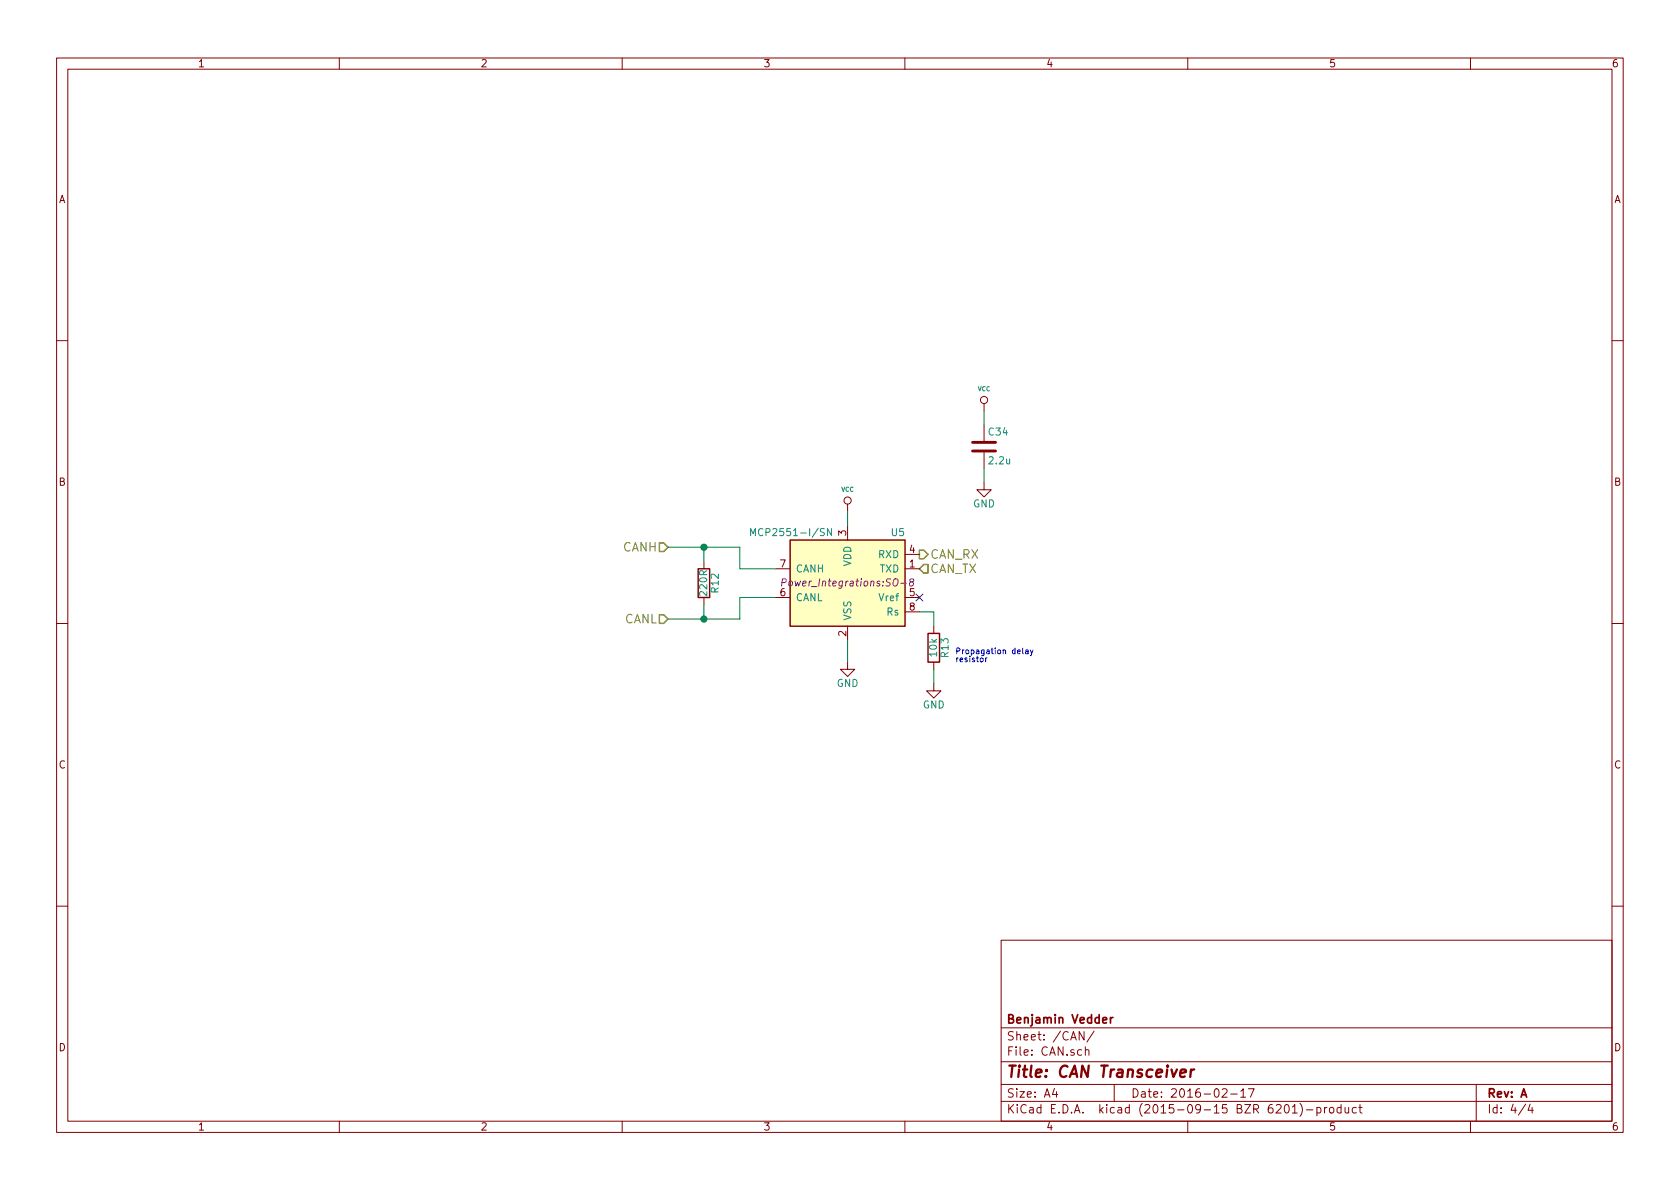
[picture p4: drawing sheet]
<svg xmlns="http://www.w3.org/2000/svg" width="297mm" height="210mm" viewBox="0 0 297 210" stroke-linecap="round" stroke-linejoin="round" font-family="sans-serif">
<g fill="none" stroke="#840000" stroke-width=".18">
<path d="M10 10.3h277v189.9h-277zM12 12.2h273v186.1h-273zM60 10.3v1.9M110 10.3v1.9M160 10.3v1.9M210 10.3v1.9M260 10.3v1.9M10 60.2h2M174 71.4v1.2M174 75.2v2.8M285 60.2h2M124.5 99.3v1.3"/>
<path d="M149.9 89.1v1.3M149.9 93v2.5M160 98h2.6M174 85.3v1.3h1.3l-1.3 1.3-1.3-1.3h1.3M174 80v2.8M10 110.3h2M124.5 105.7v1.2M137.2 100.6h2.5M137.2 105.7h2.5M149.9 117.1v1.3h1.2l-1.2 1.2-1.3-1.2h1.3M149.9 110.7v2.6M160 100.6h2.6"/>
<path d="M160 105.7h2.6M160 108.2h2.6M165.1 110.7v1.3M165.1 117.1v1.3M285 110.3h2M165.1 120.9v1.3h1.3l-1.3 1.2-1.3-1.2h1.3M10 160.2h2M177 166.3h108v32h-108zM285 160.2h2M60 198.3v1.9M110 198.3v1.9M160 198.3v1.9"/>
<path d="M177 194.8h108M177 191.8h108M177 187.8h108M177 181.8h108M186.4 192.5l-.3 1h.9M186.8 193v1M191.7 182.4v1.5l-.9-1.5v1.5M191.9 185.7l.2-.1 .4 .1v.9M191.9 185.1v1.5M193.4 182.3l-1.2 2M197 191.8v3M210 198.3v1.9"/>
<path d="M216.1 192.7l.2-.2h.4l.3 .5-1 1h1M217.6 193.5h1.1M219.4 193l.4-.5v1.5M219.4 194h.8M220.7 192.5h1l-.6 1.5M227.2 195.5l.2-.2a.81 .81 0 0 1 .6 .6 .81 .81 0 0 1-.3 .8l-.1 .1a.79 .79 0 0 1-.4-1.3zM228.5 195.8l.4-.5v1.5M228.5 196.8h.9M229.8 195.1a1.71 1.71 0 0 1 0 2.3M231 196.3h1.1M232.8 195.9l.5-.1 .3 .3-.2 .6h-.6M232.8 195.8v1.5"/>
<path d="M234.2 195.8v1M234.6 195.8l-.4 .3M235.1 196l.2-.2 .5 .2v.5l-.1 .2-.4 .1-.2-.1zM237.1 195.9l-.4-.1-.3 .3 .1 .6 .2 .1 .4-.1M237.1 195.3v1.5M237.8 195.8l.1 .9 .4 .1 .2-.1M238.5 195.8v1M239.8 195.9l-.4-.1-.3 .3 .1 .6 .2 .1 .4-.1M240.3 195.8h.5M240.5 195.3v1.3l.3 .2M260 198.3v1.9M261 191.8v6.5"/>
<path d="M269.7 195.2l-1.2 2M270.5 195.2l-.3 1.1h.9M270.9 195.8v1"/>
<circle cx="174" cy="70.7" r=".63"/>
<circle cx="149.9" cy="88.5" r=".63"/>
</g>
<path d="M208.7 189.8l1-.2-.1-.4h-.7l-.3 1 .3 .2 .6-.1M210.6 189.1l-.2 1.3M211.2 189.1a.54 .54 0 0 0-.7 .4" fill="none" stroke="#840000" stroke-width=".41"/>
<path d="M196.3 179.9v1M196.8 179.9l-.5 .3" fill="none" stroke="#840000" stroke-width=".3"/>
<path d="M116.6 96h.7l.8 .8-.8 .7h-.7zM162.6 97.3h.7l.8 .7-.8 .8h-.7zM163.3 99.8h.8v1.5h-.8l-.7-.7zM116.6 108.7h.7l.8 .8-.8 .7h-.7z" fill="none" stroke="#848400" stroke-width=".25"/>
<path d="M174 72.6v2.6M118.1 96.8h12.7v3.8h6.4M124.5 96.8v2.5M149.9 90.4v2.6M174 82.8v2.5M124.5 106.9v2.6M137.2 105.7h-6.4v3.8h-12.7M149.9 113.3v3.8M162.6 108.2h2.5v2.5M165.1 118.4v2.5" fill="none" stroke="#008400" stroke-width=".18"/>
<g fill="#008400" stroke="#008400" stroke-width=".25">
<circle cx="124.5" cy="109.5" r=".51"/>
<circle cx="124.5" cy="96.8" r=".51"/>
</g>
<path d="M162 105l1.2 1.3M163.2 105l-1.2 1.3" fill="none" stroke="#000084" stroke-width=".18"/>
<path d="M174.3 116.4v.6M174.5 116.4l-.2 .2M180.8 114.6v.9l.1 .1M181.4 115h.3l.1 .6M181.8 115.2h-.4l-.1 .2 .1 .2h.4M182.2 114.9l.2 .7M182.7 114.9l-.5 1" fill="none" stroke="#0000c2" stroke-width=".18"/>
<path d="M172 79.8h4M172 78.2h4" fill="none" stroke="#840000" stroke-width=".51"/>
<path d="M139.7 95.5h20.3v15.2h-20.3zM123.4 100.6h2.1v5.1h-2.1zM164.1 112h2v5.1h-2z" fill="none" stroke="#840000" stroke-width=".25"/>
<path d="M139.7 95.5h20.3v15.2h-20.3z" fill="#ffffc2" stroke="#ffffc2" stroke-width=".18"/>
<path d="M132.7 94.7v-1.2l.4 .9 .5-.9v1.2M147 93.5v1.2l-.7-1.2v1.2" fill="none" stroke="#008484" stroke-width=".18"/>
<path d="M138.3 103l.6-.1 .1-.4-.6-.1-.2 1.2M159.3 103.1h.9M161.1 102.9l-.2-.2 .1-.3 .5 .1v.3l-.6 .2-.1 .5a.41 .41 0 0 0 .6 0 .41 .41 0 0 0 0-.6h-.1" fill="none" stroke="#840084" stroke-width=".18"/>
<text font-size="2.8" fill="#840000" x="178" y="190.5">Title: CAN Transceiver</text>
<g font-size="2.1" fill="#848400">
<text x="110.1" y="97.5">CANH</text>
<text x="164.5" y="98.8">CAN_RX</text>
<text x="164.5" y="101.3">CAN_TX</text>
<text x="110.3" y="110.2">CANL</text>
</g>
<g font-size="2.1" fill="#840000">
<text x="178" y="184">Sheet: /CAN/</text>
<text x="178" y="181">Benjamin Vedder</text>
<text x="178" y="186.7">File: CAN.sch</text>
<text x="178" y="196.9">KiCad E.D.A. kicad (2015-09-15 BZR 6201)-product</text>
<text x="178" y="194.1">Size: A4</text>
<text x="200" y="194.1">Date: 2016-02-17</text>
<text x="263" y="194.1">Rev: A</text>
<text x="263" y="196.9">Id: 4/4</text>
</g>
<g font-size="1.8" fill="#840000">
<text x="35" y="11.9">1</text>
<text x="85" y="11.9">2</text>
<text x="135" y="11.9">3</text>
<text x="185" y="11.9">4</text>
<text x="235" y="11.9">5</text>
<text x="285" y="11.9">6</text>
<text x="10.4" y="35.9">A</text>
<text x="285.4" y="35.9">A</text>
<text x="10.4" y="85.9">B</text>
<text x="285.4" y="85.9">B</text>
<text x="149.6" y="94.7" transform="rotate(-90 149.6 94.7)">3</text>
<text x="137.9" y="100.3">7</text>
<text x="160.8" y="100.3">1</text>
<text x="160.8" y="97.8">4</text>
<text x="137.9" y="105.4">6</text>
<text x="160.8" y="105.4">5</text>
<text x="160.8" y="107.9">8</text>
<text x="149.6" y="112.5" transform="rotate(-90 149.6 112.5)">2</text>
<text x="10.4" y="135.9">C</text>
<text x="285.4" y="135.9">C</text>
<text x="10.4" y="185.9">D</text>
<text x="285.4" y="185.9">D</text>
<text x="35" y="199.9">1</text>
<text x="85" y="199.9">2</text>
<text x="135" y="199.9">3</text>
<text x="185" y="199.9">4</text>
<text x="235" y="199.9">5</text>
<text x="285" y="199.9">6</text>
</g>
<g font-size="1.8" fill="#008484">
<text x="174.9" y="77">C34</text>
<text x="175" y="82.1">2.2u</text>
<text x="172" y="89.7">GND</text>
<text x="133.9" y="94.8">MCP2551-I/SN</text>
<text x="157.6" y="94.8">U5</text>
<text x="140.7" y="101.2">CANH</text>
<text x="150.5" y="100.2" transform="rotate(-90 150.5 100.2)">VDD</text>
<text x="155.3" y="98.7">RXD</text>
<text x="155.5" y="101.2">TXD</text>
<text x="125" y="105.2" transform="rotate(-90 125 105.2)">220R</text>
<text x="127.1" y="104.7" transform="rotate(-90 127.1 104.7)">R12</text>
<text x="140.7" y="106.3">CANL</text>
<text x="155.6" y="106.3">Vref</text>
<text x="150.5" y="109.7" transform="rotate(-90 150.5 109.7)">VSS</text>
<text x="156.7" y="108.8">Rs</text>
<text x="165.7" y="116" transform="rotate(-90 165.7 116)">10k</text>
<text x="167.7" y="116.2" transform="rotate(-90 167.7 116.2)">R13</text>
<text x="147.9" y="121.5">GND</text>
<text x="163.1" y="125.3">GND</text>
</g>
<text font-size="1.8" fill="#840084" x="139.3" y="103.7">Power_Integrations:SO-8</text>
<g font-size="1.4" fill="#0000c2">
<text x="168.9" y="115.7">Propagation delay</text>
<text x="168.9" y="117.1">resistor</text>
</g>
<g font-size="1.1" fill="#008484">
<text x="172.9" y="69.2">VCC</text>
<text x="148.7" y="86.9">VCC</text>
</g>
</svg>
